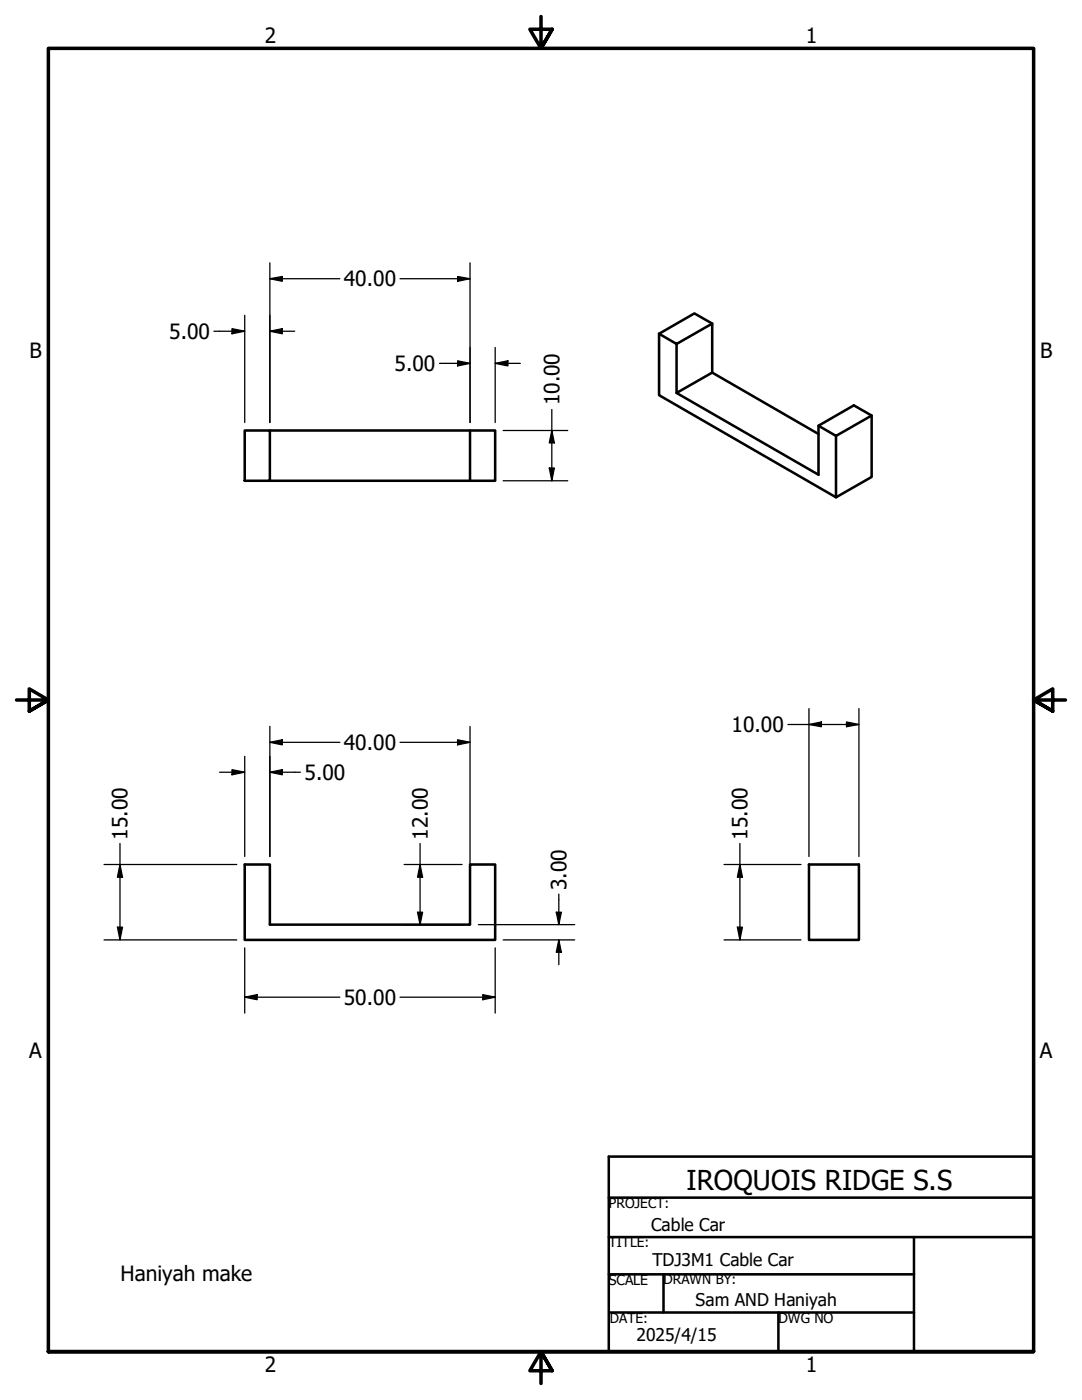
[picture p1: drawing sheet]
<svg xmlns="http://www.w3.org/2000/svg" width="216mm" height="279mm" viewBox="0 0 216 279" stroke-linecap="round" stroke-linejoin="round" font-family="sans-serif">
<!-- layer: Visible (ANSI) -->
<path d="M131.5 66.6l3.5 2v9.8l7.1-4v-9.8l-7.1 4M131.5 66.6v12.3l35.3 20.4M135 78.4l28.3 16.3v-9.7l7.1-4.1 3.5 2-7.1 4.1-3.5-2M142.1 64.6l-3.5-2.1-7.1 4.1M142.1 74.4l21.2 12.2M48.8 85.9h5v10h-5zM53.8 85.9h45v10h-45M93.8 85.9v10M173.9 82.9v12.3l-7.1 4.1v-12.3M48.8 172.5h5v12h40v-12h5v15.1h-50zM161.4 172.5h10v15.1h-10z" fill="none" stroke="#000" stroke-width=".51"/>
<!-- layer: Border (ANSI) -->
<path d="M107.9 3.3v6.4l-2.2-3.9h4.5l-2.3 3.9 2.3-3.9M3.3 139.7h6.4l-3.9-2.2v4.4l3.9-2.2-3.9 2.2M212.6 139.7h-6.4l3.9-2.2v4.4l-3.9-2.2 3.9 2.2M9.7 269.7v-260h196.5v260h-196.5h196.5M110.2 273.6l-2.3-3.9 2.3 3.9h-4.5l2.2-3.9v6.4" fill="none" stroke="#000" stroke-width=".7"/>
<!-- layer: Title (ANSI) -->
<path d="M121.5 239h84.7M121.5 246.9h84.7M121.5 254.3h60.9M132.4 254.3v7.6M182.4 246.9v22.8M121.4 269.7h84.8v-38.9h-84.7v38.9M121.7 261.9h60.7M155.3 261.9v7.8" fill="none" stroke="#000" stroke-width=".51"/>
<!-- layer: Dimension (ANSI) -->
<g fill="none" stroke="#000" stroke-width=".25">
<path d="M53.8 55.6l2.5-.4v.9zM53.8 52.5v31.8M53.8 55.6h14M79.8 55.6h14M91.3 55.2l2.5 .4-2.5 .5zM93.8 52.5v31.8M42.7 66.1h6.1M46.3 65.6l2.5 .5-2.5 .5zM48.8 62.9v21.4M53.8 66.1l2.5-.5v1zM53.8 66.1h5M87.7 72.5h6.1"/>
<path d="M91.3 72l2.5 .5-2.5 .5zM98.8 72.5l2.5-.5v1zM98.8 72.5h5M98.8 69.3v15M100.4 95.9h12.9M100.4 85.9h12.9M109.6 93.4h1l-.5 2.5zM110.1 85.9l.5 2.5h-1zM110.1 81.7v14.2M43.8 154.1h5M46.3 153.6l2.5 .5-2.5 .5zM48.8 150.9v20"/>
<path d="M53.8 148.1l2.5-.5v1.1zM53.8 154.1l2.5-.5v1zM53.8 145v25.9M53.8 148.1h14M53.8 154.1h6.1M79.8 148.1h14M91.3 147.6l2.5 .5-2.5 .6zM93.8 145v37.9M157.2 144.6h14.2M161.4 144.6l2.5-.5v.9zM161.4 141.4v29.5M168.9 144.1l2.5 .5-2.5 .4z"/>
<path d="M171.4 141.4v29.5M20.8 172.5h26.4M23.9 172.5l.5 2.6h-1zM23.9 168.3v19.3M80.6 172.5h11.6M83.8 172.5l.5 2.6h-1zM83.8 168.3v16.2M111.5 178.4v6.1M144.5 172.5h15.3M147.6 172.5l.5 2.6h-1zM147.6 168.3v19.3M20.8 187.6h26.4"/>
<path d="M23.4 185h1l-.5 2.6zM48.8 199l2.5-.5v1zM48.8 189.2v13M48.8 199h19M79.8 199h19M80.6 184.5h11.6M83.3 182.1h1l-.5 2.4zM95.4 184.5h19.3M96.3 198.5l2.5 .5-2.5 .5zM98.8 189.2v13M100.4 187.6h14.3M111 182.1h1l-.5 2.4z"/>
<path d="M111.5 187.6l.5 2.5h-1zM111.5 187.6v4.9M144.5 187.6h15.3M147.1 185h1l-.5 2.6z"/>
</g>
<g fill="#000">
<path d="M53.8 55.6l2.5-.4v.9zM91.3 55.2l2.5 .4-2.5 .5zM46.3 65.6l2.5 .5-2.5 .5zM53.8 66.1l2.5-.5v1zM91.3 72l2.5 .5-2.5 .5zM98.8 72.5l2.5-.5v1zM109.6 93.4h1l-.5 2.5zM110.1 85.9l.5 2.5h-1zM46.3 153.6l2.5 .5-2.5 .5zM53.8 148.1l2.5-.5v1.1zM53.8 154.1l2.5-.5v1zM91.3 147.6l2.5 .5-2.5 .6z"/>
<path d="M161.4 144.6l2.5-.5v.9zM168.9 144.1l2.5 .5-2.5 .4zM23.9 172.5l.5 2.6h-1zM83.8 172.5l.5 2.6h-1zM147.6 172.5l.5 2.6h-1zM23.4 185h1l-.5 2.6zM48.8 199l2.5-.5v1zM83.3 182.1h1l-.5 2.4zM96.3 198.5l2.5 .5-2.5 .5zM111 182.1h1l-.5 2.4zM111.5 187.6l.5 2.5h-1zM147.1 185h1l-.5 2.6z"/>
</g>
<text font-size="5.5" x="137" y="237.4">IROQUOIS RIDGE S.S</text>
<g font-size="4.2">
<text x="52.8" y="8.6">2</text>
<text x="160.8" y="8.6">1</text>
<text x="68.6" y="57.2">40.00</text>
<text x="5.9" y="71.4">B</text>
<text x="33.8" y="67.6">5.00</text>
<text x="207.6" y="71.4">B</text>
<text x="78.7" y="74">5.00</text>
<text x="111.6" y="80.9" transform="rotate(-90 111.6 80.9)">10.00</text>
<text x="68.6" y="149.7">40.00</text>
<text x="146" y="146.1">10.00</text>
<text x="60.8" y="155.6">5.00</text>
<text x="25.5" y="167.6" transform="rotate(-90 25.5 167.6)">15.00</text>
<text x="85.3" y="167.6" transform="rotate(-90 85.3 167.6)">12.00</text>
<text x="149.2" y="167.6" transform="rotate(-90 149.2 167.6)">15.00</text>
<text x="113" y="177.6" transform="rotate(-90 113 177.6)">3.00</text>
<text x="68.6" y="200.5">50.00</text>
<text x="5.8" y="211.1">A</text>
<text x="207.5" y="211.1">A</text>
<text x="24.1" y="255.7">Haniyah make</text>
<text x="52.8" y="273.8">2</text>
<text x="160.8" y="273.8">1</text>
</g>
<g font-size="3.5">
<text x="129.9" y="245.7">Cable Car</text>
<text x="130.2" y="252.7">TDJ3M1 Cable Car</text>
<text x="138.8" y="260.7">Sam AND Haniyah</text>
<text x="127" y="267.7">2025/4/15</text>
</g>
<g font-size="2.8">
<text x="121.5" y="256.3">SCALE</text>
<text x="155.3" y="264">DWG NO</text>
</g>
<g font-size="2.7">
<text x="121.5" y="241.1">PROJECT:</text>
<text x="121.5" y="248.9">TITLE:</text>
<text x="132.4" y="256.3">DRAWN BY:</text>
<text x="121.7" y="264">DATE:</text>
</g>
</svg>
